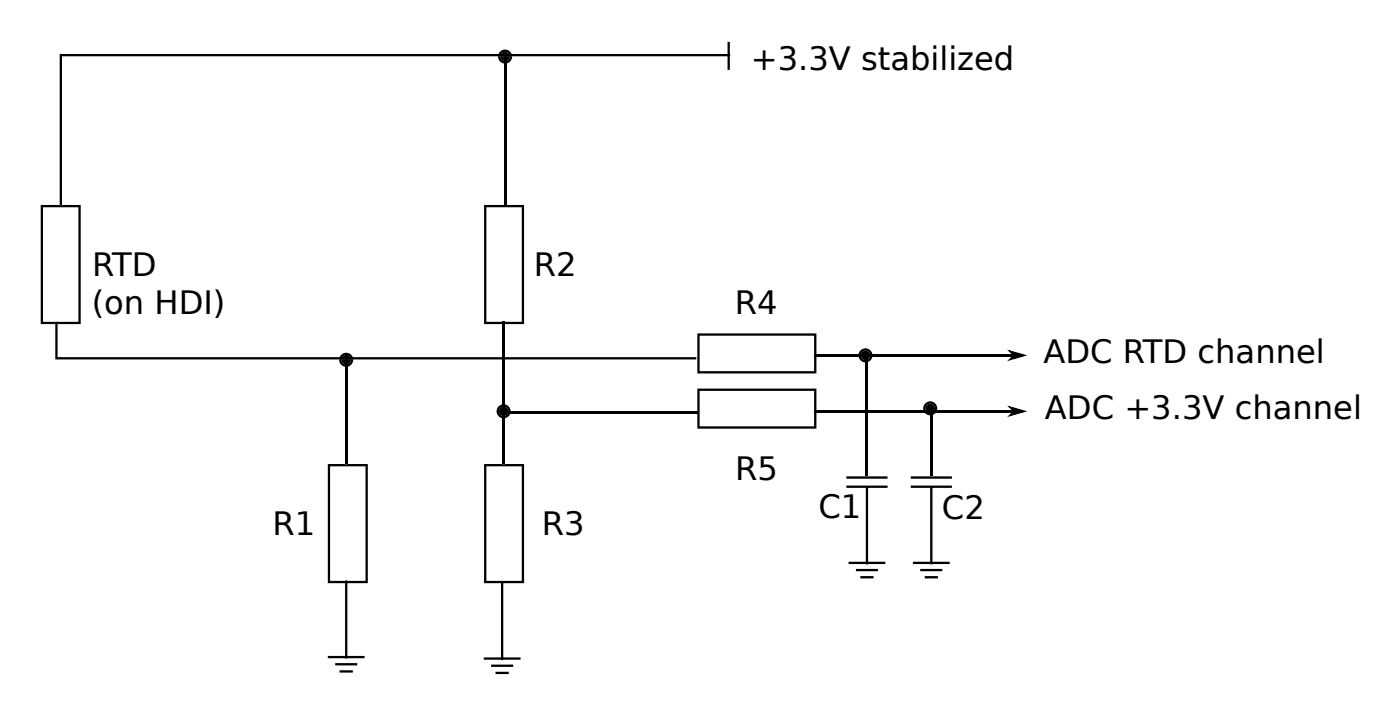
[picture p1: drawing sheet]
<svg xmlns="http://www.w3.org/2000/svg" width="172mm" height="89mm" viewBox="0 0 172 89" stroke-linecap="round" stroke-linejoin="round" font-family="sans-serif">
<g fill="#000">
<path d="M61.9 6.8h.3v.7h-.3zM61.9 7.5h.3v.3h-.3zM61.5 6.6h1l.1 .3h-.4v-.1h-.3v.1h-.5zM6.8 39.6h.3v4.2h78.4v.3h-78.7zM7.3 6.6h82.4v.3h-82.1v18.3h-.3zM59.4 25.2h5v14.6h-2.4v-.3h2.1v-14.1h-4.4v14.1h2v.3h-2.3zM42.4 43.6h.3v1.1h-.3zM42.4 44.7h.3v.3h-.3zM61.7 49.9h.3v.6h-.2v.3h.2v.2h-.3zM61.8 50.5h.6l-.1 .3h-.5zM62.4 50.5h.3l-.1 .3h-.3zM106.3 43.6h.3v.5l-.3 .1z"/>
<path d="M106.3 44.2l.3-.1v.3l-.3 .1zM105.7 43.5h1.2v.3h-.3v-.2h-.3v.2h-.6zM114.2 50.5h.3v.1l-.3 .1zM114.2 50.7l.3-.1v.3l-.3 .1zM113.7 50.3h1.1l-.3 .3v-.1h-.3v.1h-.3z"/>
<path d="M61.7 6.5l-.2 .1h1a.58 .58 0 0 0-.8-.1zM62.2 6.9v.6a.58 .58 0 0 0 .4-.6zM61.4 6.9a.58 .58 0 0 0 .5 .6v-.6z"/>
<path d="M61.4 6.4l-.2 .2h.3a.58 .58 0 0 1 1 0h.3a.86 .86 0 0 0-1.4-.2zM62.6 6.9a.58 .58 0 0 1-.4 .6v.3a.86 .86 0 0 0 .7-.9zM61.2 6.9a.86 .86 0 0 0 .7 .9v-.3a.58 .58 0 0 1-.5-.6z"/>
<path d="M62.5 6.6l.1 .3h.3l-.1-.3zM61.2 6.6v.3h.2l.1-.3z"/>
<path d="M5 25.2v14.6h1.8v-.2h.3v.2h2.8v-14.6zM5.3 25.4h4.3v14.1h-4.3z"/>
<path d="M42.2 43.7l-.2 .1h.4v-.2h.3v.2h.3a.58 .58 0 0 0-.8-.1zM42.7 44.1v.6a.58 .58 0 0 0 .4-.6zM41.9 44.1a.58 .58 0 0 0 .5 .6v-.6z"/>
<path d="M41.8 43.6l-.1 .2h.3a.58 .58 0 0 1 1 0h.3a.86 .86 0 0 0-1.5-.2zM43.1 44.1a.58 .58 0 0 1-.4 .6v.3a.86 .86 0 0 0 .7-.9zM41.7 44.1a.86 .86 0 0 0 .7 .9v-.3a.58 .58 0 0 1-.5-.6z"/>
<path d="M42.7 43.8v.3h.4l-.1-.3zM42 43.8l-.1 .3h.5v-.3z"/>
<path d="M43 43.8l.1 .3h.3l-.1-.3zM41.7 43.8v.3h.2l.1-.3z"/>
<path d="M40.3 57v14.6h4.9v-14.6zM40.5 57.2h4.4v14.1h-4.4z"/>
<path d="M61.5 50a.58 .58 0 0 0-.2 .6 .58 .58 0 0 0 .4 .4v-1.1zM62 49.9v.6h.4a.58 .58 0 0 0-.4-.6zM62 50.8v.2l.3-.2z"/>
<path d="M61.2 49.9a.86 .86 0 0 0 .5 1.4v-.3a.58 .58 0 0 1-.4-.5 .58 .58 0 0 1 .4-.6v-.3zM62 49.6v.3a.58 .58 0 0 1 .4 .6h.3a.86 .86 0 0 0-.7-.9zM62 51v.3l.3-.1 .3-.4h-.3z"/>
<path d="M61.7 49.6v.3h.3v-.3zM61.7 51v.3h.3v-.3z"/>
<path d="M59.4 57v14.6h5v-14.6zM59.7 57.2h4.4v14.1h-4.4z"/>
<path d="M85.6 40.9v4.9h14.7v-2h-.3v1.8h-14.1v-4.4h14.1v2.3h.3v-2.6zM100.1 41.1v.1z"/>
<path d="M85.6 47.7v4.9h14.7v-2h-.3v1.7h-14.1v-4.3h14.1v2.3h.3v-2.6zM100.1 47.8v.2z"/>
<path d="M105.8 43.3l-.1 .2h1.2a.58 .58 0 0 0-.5-.4 .58 .58 0 0 0-.6 .2zM106.6 43.8v.3l.3-.3zM105.7 43.8a.58 .58 0 0 0 .6 .4v-.4z"/>
<path d="M105.7 43l-.3 .5h.3a.58 .58 0 0 1 .6-.5 .58 .58 0 0 1 .6 .5h.2a.86 .86 0 0 0-1.4-.5zM106.9 43.8l-.3 .3v.3l.4-.4 .1-.2zM105.4 43.8a.86 .86 0 0 0 .9 .7v-.3a.58 .58 0 0 1-.6-.4z"/>
<path d="M106.9 43.5v.3h.2v-.3zM105.4 43.5v.3h.3v-.3z"/>
<path d="M113.8 49.7a.58 .58 0 0 0-.1 .6h1.1a.58 .58 0 0 0-.2-.7 .58 .58 0 0 0-.8 .1zM113.9 50.6l.3 .1v-.1z"/>
<path d="M113.6 49.5a.87 .87 0 0 0-.2 .8h.3a.58 .58 0 0 1 .5-.8 .58 .58 0 0 1 .6 .8h.3a.86 .86 0 0 0-.4-.9 .86 .86 0 0 0-1.1 .1zM114.5 50.6v.3l.4-.3zM113.5 50.6l.5 .3 .2 .1v-.3z"/>
<path d="M114.8 50.3l-.3 .3h.4l.2-.3zM113.4 50.3l.1 .3h.4l-.2-.3z"/>
</g>
<g fill="none" stroke="#000" stroke-width=".28">
<path d="M62 6.8v18.4M89.5 5.1v3.5M61.8 39.5v17.5M42.5 43.6v13.4M61.8 50.7h23.9M100 43.6h25.6M100 50.5h25.6M103.9 58.6h5.1M103.9 59.7h5.1M106.5 43.6v14.8M106.5 59.7v9.6M111.8 58.6h5.1"/>
<path d="M111.8 59.7h5.1M114.4 50.5v7.9M114.4 59.7v9.6M42.5 71.3v9.5M61.7 71.4v9.6M104.2 69.1h4.5M105.1 70h2.7M105.7 70.9h1.6M112.1 69.1h4.5M113 70h2.7M113.6 70.9h1.6M40.3 80.7h4.5"/>
<path d="M41.2 81.5h2.7M41.7 82.4h1.6M59.4 80.8h4.5M60.3 81.7h2.7M60.9 82.6h1.6"/>
</g>
<g fill="#000" stroke="#000" stroke-width=".14">
<path d="M123.9 43.1l2 .5-2 .6 .6-.6z" fill-rule="evenodd"/>
<path d="M123.9 49.9l2 .6-2 .5 .6-.5z" fill-rule="evenodd"/>
</g>
<g font-size="4">
<text x="92.2" y="8.6">+3.3V stabilized</text>
<text x="11.3" y="33.9">RTD</text>
<text x="65.6" y="33.9">R2</text>
<text x="11.3" y="38.6">(on HDI)</text>
<text x="90.2" y="38.6">R4</text>
<text x="128.1" y="44.5">ADC RTD channel</text>
<text x="128.3" y="51.4">ADC +3.3V channel</text>
<text x="90.3" y="59">R5</text>
<text x="33.5" y="65.7">R1</text>
<text x="66.5" y="65.7">R3</text>
<text x="100.5" y="63.5">C1</text>
<text x="115.7" y="63.7">C2</text>
</g>
</svg>
